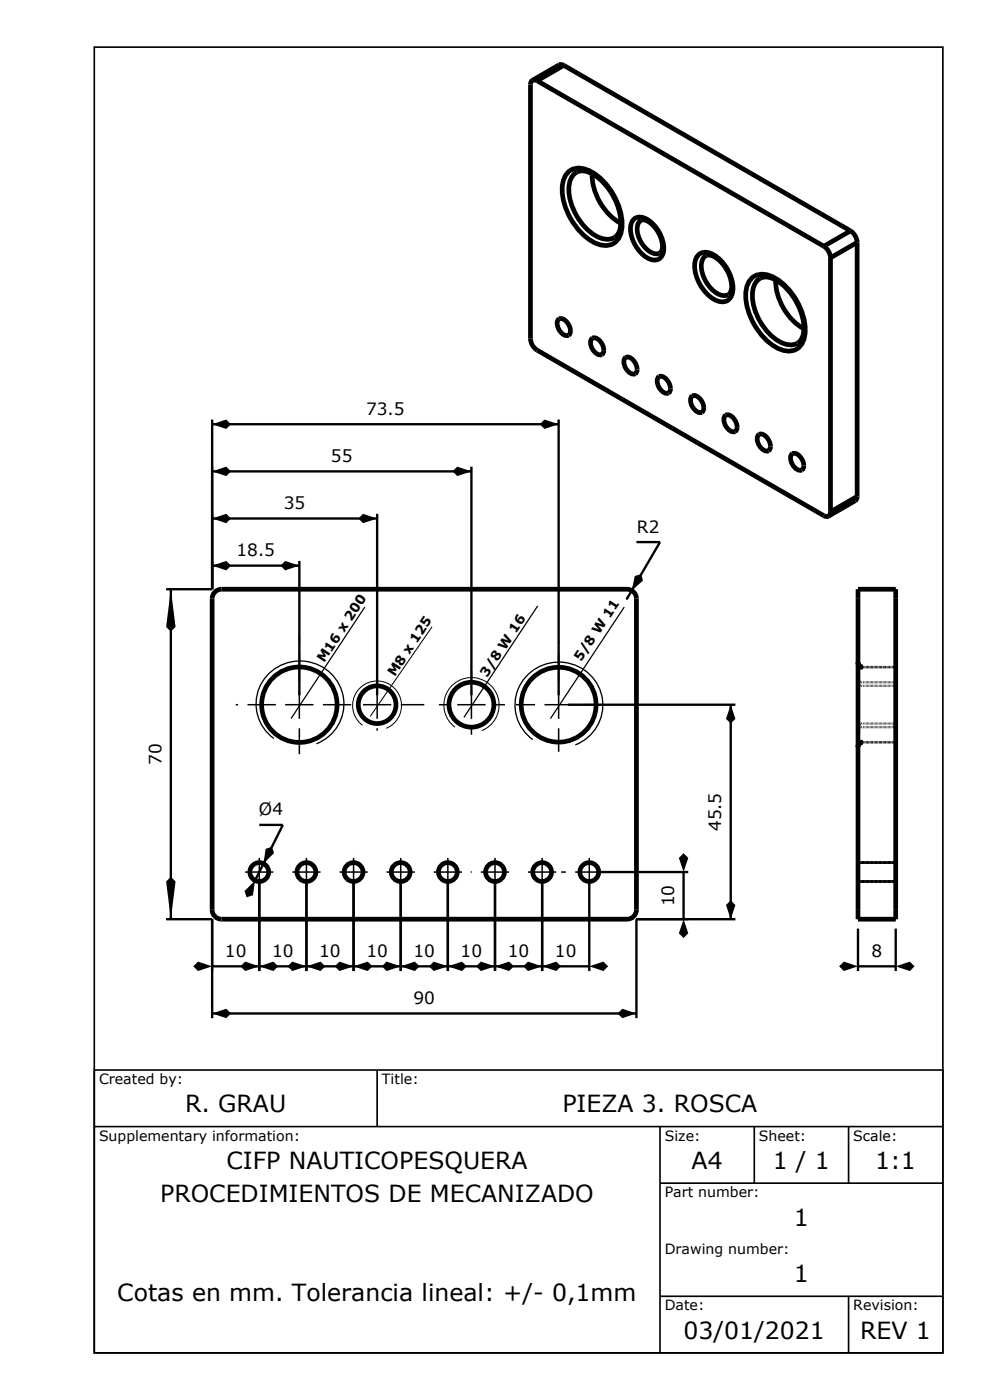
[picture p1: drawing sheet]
<svg xmlns="http://www.w3.org/2000/svg" width="210mm" height="297mm" viewBox="0 0 210 297" stroke-linecap="round" stroke-linejoin="round" font-family="sans-serif">
<path d="M20 10h180v277h-180zM20 227h180v60h-180zM20 239h180M80 227v12M140 239v48M160 239v12M180 239v12M140 251h60M140 275h60M180 275v12" fill="none" stroke="#000" stroke-width=".35"/>
<g fill="none" stroke="#000" stroke-width="1" stroke-linecap="butt">
<path d="M112.9 17l.5-.1 .5 .2M112.9 17l-.3 .4-.1 .6v53.8a3.1 3.1 0 0 0 1.4 2.5l60.8 35.1 .6 .2 .4-.1M113.9 17.1l60.8 35.1M119.6 13.9l-.5-.2-.5 .1-5.7 3.2M119.6 13.9l60.8 35.1M119.6 13.9l-5.7 3.2M120.5 36.5a3.9 3.9 0 0 1 4.7-.2 13.8 13.8 0 0 1 6.8 11.8 3.7 3.7 0 0 1-1.9 3.6 3.7 3.7 0 0 1-4.1-.2 13.8 13.8 0 0 1-6.7-11.8 4.7 4.7 0 0 1 1.2-3.2zM121.7 37a3.3 3.3 0 0 1 4.2 0 12.8 12.8 0 0 1 5.7 11 2.9 2.9 0 0 1-4.4 2.4 12 12 0 0 1-6.5-11.2l.6-1.6zM125.6 36.9a12.3 12.3 0 0 0 6.1 10.5M134.3 46.7a2.56 2.56 0 0 1 3.6 .3 7.5 7.5 0 0 1 2.8 6.4 2.07 2.07 0 0 1-1.3 1.7 2.07 2.07 0 0 1-2.1-.4 7.6 7.6 0 0 1-3.5-6.9zM135.6 47a1.72 1.72 0 0 1 2.5 .4 6.2 6.2 0 0 1 2.2 5.8l-.1 .3a1.69 1.69 0 0 1-2.2 0 5.7 5.7 0 0 1-2.6-6zM148.1 54.2a2.76 2.76 0 0 1 3.7 .1 8.5 8.5 0 0 1 3.6 7.9 2.29 2.29 0 0 1-3.6 1.5 8.5 8.5 0 0 1-4.3-8.4z"/>
<path d="M149.3 54.6a1.96 1.96 0 0 1 2.8 .2 7.6 7.6 0 0 1 3 6.8 1.52 1.52 0 0 1-2.3 1 7 7 0 0 1-4-6.9zM159.4 59.1a3.9 3.9 0 0 1 4.7-.3 13.7 13.7 0 0 1 6.7 11.7 3.7 3.7 0 0 1-1.8 3.6 3.7 3.7 0 0 1-4.1-.2 13.7 13.7 0 0 1-6.7-11.7 4.7 4.7 0 0 1 1.2-3.1zM160.6 59.5a3.3 3.3 0 0 1 4.2 .1 12.7 12.7 0 0 1 5.7 10.8 2.88 2.88 0 0 1-4.4 2.4 11.9 11.9 0 0 1-6.4-11.1l.5-1.6zM164.6 59.4a12.2 12.2 0 0 0 5.9 10.3M174.7 52.2a3.1 3.1 0 0 1 1.5 2.5M176.2 54.7v53.9M180.4 49l1 1 .4 1.4M180.4 49l-5.7 3.2M181.8 51.4v53.9M181.8 51.4l-5.6 3.3M118.4 67.8a1.18 1.18 0 0 1 1.7 .4 2.17 2.17 0 0 1 .5 2.9 2.22 2.22 0 0 1-2.4-2.2v-.6zM125.7 71.7a2.17 2.17 0 0 1 2.3 2.2 .97 .97 0 0 1-.3 1.2 .97 .97 0 0 1-1.3-.1 2.72 2.72 0 0 1-1-3z"/>
<path d="M132.7 75.8a2.18 2.18 0 0 1 2.4 2.2 .97 .97 0 0 1-.3 1.2 .97 .97 0 0 1-1.3-.2 2.72 2.72 0 0 1-1-2.9zM139.8 79.9a2.17 2.17 0 0 1 2.4 2.1 .97 .97 0 0 1-.3 1.3 .97 .97 0 0 1-1.3-.2 2.72 2.72 0 0 1-1.1-2.9zM146.9 84a2.17 2.17 0 0 1 2.4 2.1 .97 .97 0 0 1-.4 1.3 .97 .97 0 0 1-1.2-.2 2.72 2.72 0 0 1-1.1-2.9zM154 88.1a2.18 2.18 0 0 1 2.3 2.1 .97 .97 0 0 1-.3 1.3 .97 .97 0 0 1-1.3-.2 2.72 2.72 0 0 1-1-3zM161 92.2a2.18 2.18 0 0 1 2.4 2.1 .97 .97 0 0 1-.3 1.3 .97 .97 0 0 1-1.3-.2 2.72 2.72 0 0 1-1-3zM168.1 96.2a2.17 2.17 0 0 1 2.4 2.2 .97 .97 0 0 1-.3 1.2 .97 .97 0 0 1-1.3-.1 2.72 2.72 0 0 1-1.1-3zM176.2 108.6l-.1 .5-.4 .4M181.8 105.3l-.1 .6-.3 .3-5.7 3.3M181.8 105.3l-5.6 3.3M45.6 125.6l.9-.5 .5-.1h86a2 2 0 0 1 2 2v66a2 2 0 0 1-2 2h-86a2 2 0 0 1-2-2v-66l.1-.5zM182 125h8v70h-8zM182 140.5a1 1 0 0 0 1 1"/>
<path d="M182 140.6a1 1 0 0 0 1 1M183 157.5a1 1 0 0 0-1 1M183 157.4l-.6 .3-.4 .7"/>
<circle cx="63.5" cy="149.5" r="8"/>
<circle cx="80" cy="149.5" r="4"/>
<circle cx="100" cy="149.5" r="4.8"/>
<circle cx="118.5" cy="149.5" r="7.9"/>
<circle cx="55" cy="185" r="2"/>
<circle cx="65" cy="185" r="2"/>
<circle cx="75" cy="185" r="2"/>
<circle cx="85" cy="185" r="2"/>
<circle cx="95" cy="185" r="2"/>
<circle cx="105" cy="185" r="2"/>
<circle cx="115" cy="185" r="2"/>
<circle cx="125" cy="185" r="2"/>
</g>
<g fill="none" stroke="#000" stroke-width=".5" stroke-dasharray=".2 .3 .1 0" stroke-linecap="butt">
<path d="M182 125v2M190 125h-8M190 125v2M182 149.5v-9M182 140.5v18M182 158.5v-9M182 149.5v-5M182 144.5v10M182 154.5v-5M182 149.5v-5.8M182 143.7v11.6M182 155.3v-5.8"/>
<path d="M182 149.5v-8.9M182 140.6v17.8M182 158.4v-8.9M190 149.5v-8M190 141.5v16M190 157.5v-8M190 149.5v-4.8M190 144.7v9.6M190 154.3v-4.8M190 149.5v-7.9M190 141.6v15.8M190 157.4v-7.9"/>
<path d="M190 149.5v-4M190 145.5v8M190 153.5v-4M182 193v-66M182 193v2M182 185v-2M182 183v4M182 187v-2M190 193v-66M190 193v2M190 195h-8M190 185v-2"/>
<path d="M190 183v4M190 187v-2"/>
</g>
<g fill="none" stroke="#000" stroke-width=".5">
<path d="M45 89v36h-9.8M45 90h73.5M100 99v48.5M118.5 89v58.5M45 120h18.5M45 110h35M45 100h55M63.5 119v28.5M80 109v38.5M135 115h5M36.2 125v70M120.5 149.5h35.5"/>
<path d="M155 149.5v45.5M182 144.5a1 1 0 0 0 1 1h7M182 143.7a1 1 0 0 0 1 1h7M183 141.5h7M183 157.5h7M183 141.6h7M183 157.4h7M190 153.5h-7.2l-.6 .4-.2 .6M190 154.3h-7.2l-.6 .4-.2 .6M55 175h5M35.2 195h9.8v21M55 187v19"/>
<path d="M65 187v19M75 187v19M85 187v19M95 187v19M105 187v19M115 187v19M125 187v19M127 185h19M145 185v10M156 195h-21v21M182 183h8M182 187h8"/>
<path d="M182 197v9M190 197v9M45 215h90M45 205h80M182 205h8"/>
</g>
<g fill="#000">
<path d="M45 90l3-1 1 1-1 1zM114.5 90l1-1 3 1-3 1zM45 120l3-1 1 1-1 1zM45 110l3-1 1 1-1 1zM45 100l3-1 1 1-1 1zM59.5 120l1-1 3 1-3 1zM76 110l1-1 3 1-3 1zM96 100l1-1 3 1-3 1zM36.2 125l1 8-1 1-1-1zM134.7 122.2l1.3-.4 .4 1.4-2.4 2.1zM155 149.5l1 3-1 1-1-1zM35.2 187l1-1 1 1-1 8z"/>
<path d="M54.1 186.8l-.4 3.1-1.4 .5-.4-1.4zM56.3 180.1l1.4-.5 .4 1.4-2.2 2.2zM145 195l1 3-1 1-1-1zM145 181l1 1-1 3-1-3zM154 192l1-1 1 1-1 3zM45 215l3-1 1 1-1 1zM41 205l1-1 3 1-3 1zM55 205l3-1 1 1-1 1zM51 205l1-1 3 1-3 1zM65 205l3-1 1 1-1 1zM61 205l1-1 3 1-3 1zM75 205l3-1 1 1-1 1z"/>
<path d="M71 205l1-1 3 1-3 1zM85 205l3-1 1 1-1 1zM81 205l1-1 3 1-3 1zM95 205l3-1 1 1-1 1zM91 205l1-1 3 1-3 1zM105 205l3-1 1 1-1 1zM101 205l1-1 3 1-3 1zM115 205l3-1 1 1-1 1zM111 205l1-1 3 1-3 1zM125 205l3-1 1 1-1 1zM132 214l3 1-3 1-1-1zM178 205l1-1 3 1-3 1z"/>
<path d="M190 205l3-1 1 1-1 1z"/>
<circle cx="133" cy="127" r=".25"/>
<circle cx="55" cy="185" r=".25"/>
</g>
<path d="M140 115l-7 12zM60 175l-5.9 11.8z" fill="#000" stroke="#000" stroke-width=".5"/>
<g fill="none" stroke="#000" stroke-width=".32">
<path d="M63.5 135v1.5M63.5 138.5v6M118.5 135.9v.6M118.5 138.5v6M50 149.5h.5M52.5 149.5h6M60.5 149.5h6M63.5 146.5v6M63.5 154.5v5.5M68.5 149.5h6M77 149.5h6M80 140v4.5"/>
<path d="M80 146.5v6M80 154.5v.5M85 149.5h5M93.1 149.5h1.9M97 149.5h6M100 142.4v2.1M100 146.5v6M100 154.5v1.4M105 149.5h2.1M109.4 149.5h4.1M115.5 149.5h6M118.5 146.5v6"/>
<path d="M118.5 154.5v5M123.5 149.5h4.6M75 180h.1M52 185h6M55 182v6M62 185h6M65 182v6M72 185h6M75 182v6M82 185h6M85 182v6M92 185h6"/>
<path d="M95 182v6M99.8 185h.3M102 185h6M105 182v6M112 185h6M115 182v6M119 185h1.1M122 185h6M125 182v6M130 185h.7"/>
</g>
<path d="M58.1 156.7a9.1 9.1 0 0 1-2.6-11.9 9.1 9.1 0 0 1 11.5-4 9 9 0 0 1 6 8.5 9 9 0 0 1-5.9 8.5M113 156.9a9.1 9.1 0 0 1-2.5-11.9 9.1 9.1 0 0 1 11.4-3.9 9 9 0 0 1 6 8.4 9 9 0 0 1-5.9 8.5" fill="none" stroke="#000" stroke-width=".28"/>
<path d="M76.9 153.9a5.2 5.2 0 0 1-.5-8 5.2 5.2 0 0 1 8 1 5.2 5.2 0 0 1-2.5 7.6M96.5 154.3a5.8 5.8 0 0 1-.5-9 5.8 5.8 0 0 1 8.9 1.1 5.8 5.8 0 0 1-2.7 8.6" fill="none" stroke="#000" stroke-width=".21"/>
<path d="M77.4 128.8l-15.7 23.6M114.1 128.5l-15.7 23.7M132.4 128.8l-15.6 23.6" fill="none" stroke="#000" stroke-width=".26"/>
<path d="M91.6 133l-13.1 19" fill="none" stroke="#000" stroke-width=".22"/>
<g font-size="5">
<text x="39.3" y="236">R. GRAU</text>
<text x="119.3" y="236">PIEZA 3. ROSCA</text>
<text x="48" y="248">CIFP NAUTICOPESQUERA</text>
<text x="146.7" y="248">A4</text>
<text x="163.9" y="248">1 / 1</text>
<text x="185.7" y="248">1:1</text>
<text x="34" y="255">PROCEDIMIENTOS DE MECANIZADO</text>
<text x="168.4" y="260">1</text>
<text x="24.9" y="276">Cotas en mm. Tolerancia lineal: +/- 0,1mm</text>
<text x="168.4" y="272">1</text>
<text x="145" y="284">03/01/2021</text>
<text x="182.5" y="284">REV 1</text>
</g>
<g font-size="3.6">
<text x="77.7" y="88">73.5</text>
<text x="70.2" y="98">55</text>
<text x="60.2" y="108">35</text>
<text x="135.1" y="113">R2</text>
<text x="50.2" y="118">18.5</text>
<text x="34.2" y="162.3" transform="rotate(-90 34.2 162.3)">70</text>
<text x="54.9" y="173">Ø4</text>
<text x="153" y="176.3" transform="rotate(-90 153 176.3)">45.5</text>
<text x="143" y="192.3" transform="rotate(-90 143 192.3)">10</text>
<text x="47.7" y="203">10</text>
<text x="57.7" y="203">10</text>
<text x="67.7" y="203">10</text>
<text x="77.7" y="203">10</text>
<text x="87.7" y="203">10</text>
<text x="97.7" y="203">10</text>
<text x="107.7" y="203">10</text>
<text x="117.7" y="203">10</text>
<text x="184.9" y="203">8</text>
<text x="87.7" y="213">90</text>
</g>
<g font-size="3">
<text x="21" y="230">Created by:</text>
<text x="81" y="230">Title:</text>
<text x="21" y="242">Supplementary information:</text>
<text x="141" y="242">Size:</text>
<text x="161" y="242">Sheet:</text>
<text x="181" y="242">Scale:</text>
<text x="141" y="254">Part number:</text>
<text x="141" y="266">Drawing number:</text>
<text x="141" y="278">Date:</text>
<text x="181" y="278">Revision:</text>
</g>
<g font-size="2.8">
<text x="68.8" y="140.8" transform="rotate(-57 68.8 140.8)">M16 x 200</text>
<text x="83.8" y="143.7" transform="rotate(-57 83.8 143.7)">M8 x 125</text>
<text x="103.3" y="143.8" transform="rotate(-57 103.3 143.8)">3/8 W 16</text>
<text x="123.2" y="140.5" transform="rotate(-57 123.2 140.5)">5/8 W 11</text>
</g>
</svg>
